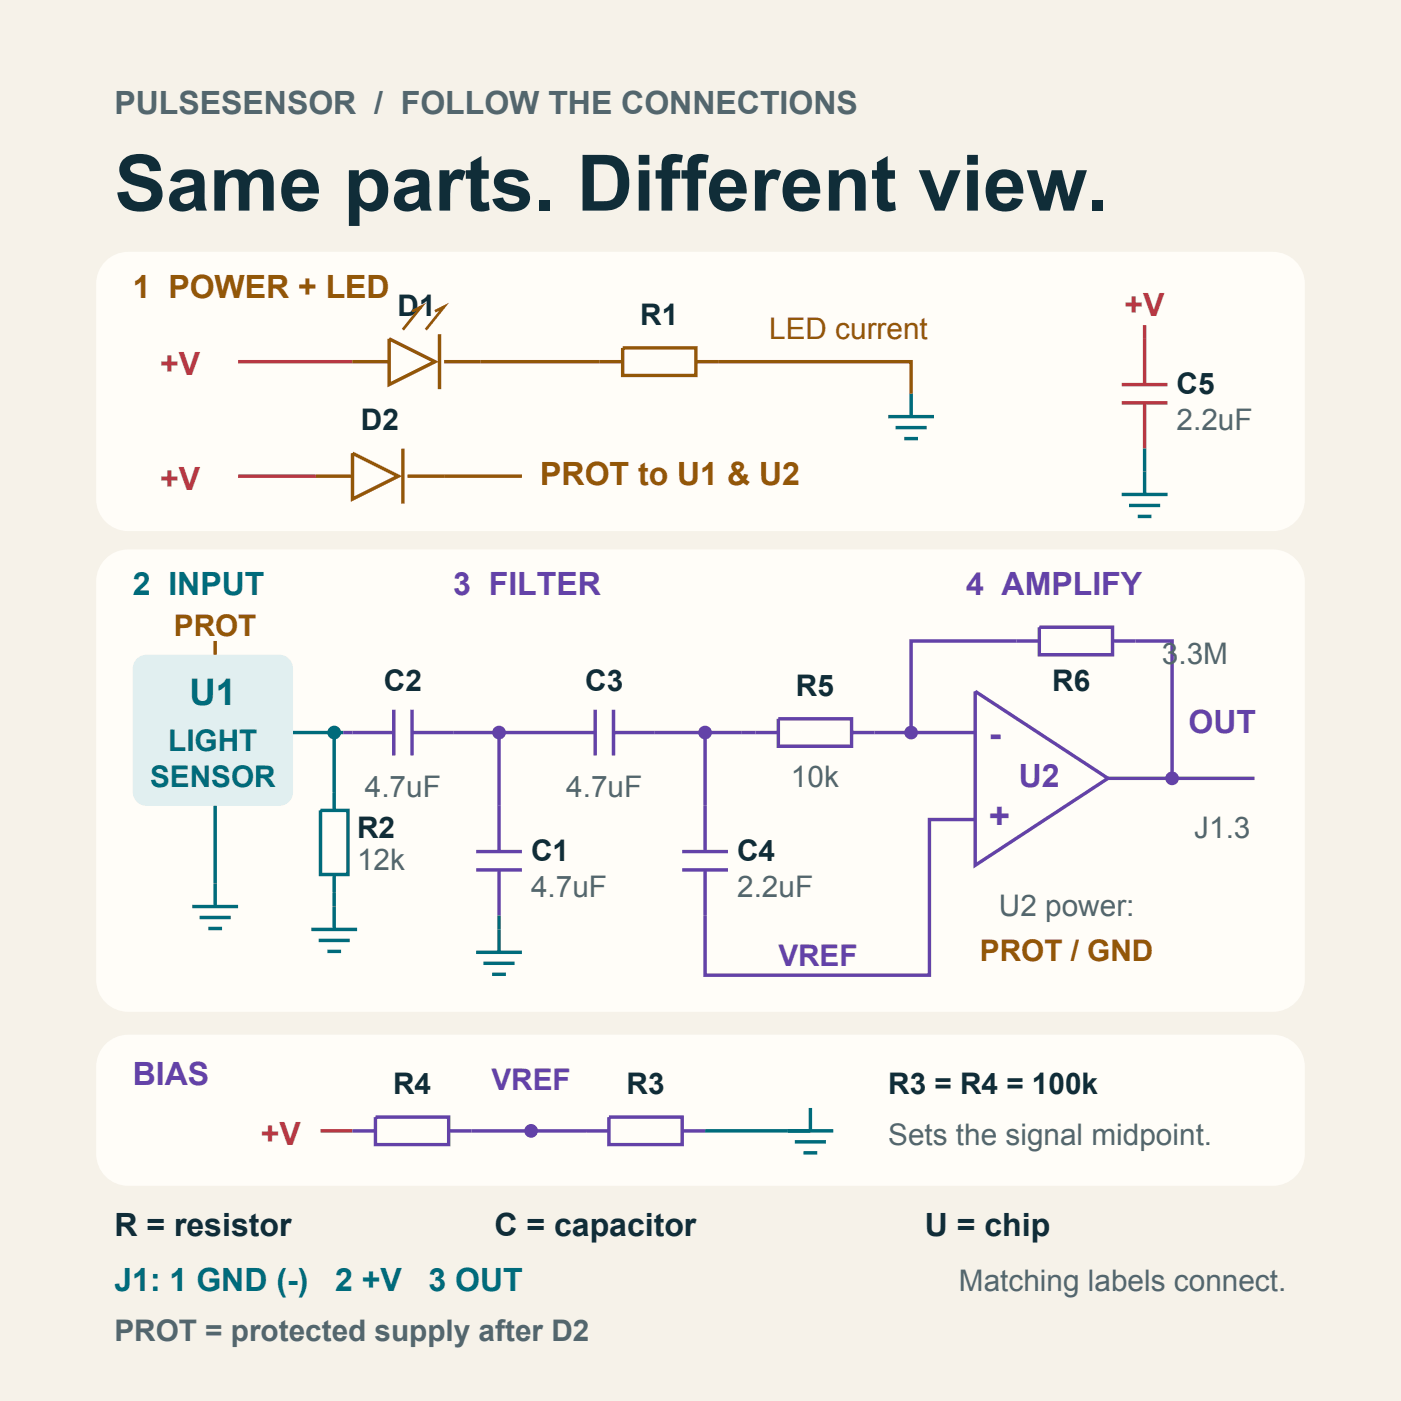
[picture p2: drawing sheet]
<svg xmlns="http://www.w3.org/2000/svg" width="108mm" height="108mm" viewBox="0 0 108 108" stroke-linecap="round" stroke-linejoin="round" font-family="sans-serif">
<path d="M0 0h107.9v107.9h-107.9z" fill-rule="evenodd" fill="#f6f2e9"/>
<path d="M8.3 19.9l.5-.2 .5-.2 .6-.1h88.2a2.47 2.47 0 0 1 2.4 2.5v16.6a2.47 2.47 0 0 1-2.4 2.4h-88.2a2.47 2.47 0 0 1-2.5-2.4v-16.6a2.46 2.46 0 0 1 .9-2z" fill-rule="evenodd" fill="#fffdf8"/>
<path d="M18.3 27.9h8.9M18.3 36.7h6M86.4 29.6h3.6M86.4 31h3.6M88.2 25v4.6M88.2 31v3.6" fill="none" stroke="#b73843" stroke-width=".26"/>
<path d="M24.3 36.7h2.9M27.2 34.9l3.5 1.8-3.5 1.8zM27.2 27.9h2.8M30 26.1l3.5 1.8-3.5 1.7zM31 34.6v4.2M31.4 36.7h8.8M33.9 25.8v4.2M34.2 27.9h13.8M48 26.8h5.6v2.1h-5.6zM53.6 27.9h16.6v2.4" fill="none" stroke="#925708" stroke-width=".26"/>
<path d="M31.7 24l.8-.4-1.5 1.8M33.5 24l.7-.4-1.4 1.8" fill="none" stroke="#925708" stroke-width=".21"/>
<path d="M68.4 32.1h3.6M69 32.9h2.4M69.7 33.8h1M70.2 30.3v1.8M86.4 38.1h3.6M87 38.9h2.4M87.7 39.8h1M88.2 34.6v3.5" fill="none" stroke="#006b7b" stroke-width=".26"/>
<path d="M8.3 42.9l.5-.3 .5-.2 .6-.1h88.2a2.47 2.47 0 0 1 2.4 2.5v30.7a2.47 2.47 0 0 1-2.4 2.5h-88.2a2.47 2.47 0 0 1-2.5-2.5v-30.7a2.46 2.46 0 0 1 .9-1.9z" fill-rule="evenodd" fill="#fffdf8"/>
<path d="M10.4 50.9l.6-.4 .3-.1h10.2a1.06 1.06 0 0 1 1.1 1.1v9.5a1.06 1.06 0 0 1-1.1 1.1h-10.2a1.06 1.06 0 0 1-1.1-1.1v-9.5z" fill-rule="evenodd" fill="#e1eff0"/>
<path d="M16.6 49.4v1" fill="none" stroke="#925708" stroke-width=".26"/>
<path d="M22.6 56.4h3.9M14.8 69.8h3.5M15.4 70.7h2.4M16.1 71.5h1M16.6 62.1v7.7" fill="none" stroke="#006b7b" stroke-width=".26"/>
<circle cx="25.8" cy="56.4" r=".53" fill="#006b7b"/>
<path d="M25.8 56.4v6M24 71.6h3.5M24.6 72.5h2.4M24.7 62.4h2.1v5h-2.1zM25.2 73.3h1.1M25.8 67.4v4.2" fill="none" stroke="#006b7b" stroke-width=".26"/>
<path d="M26.5 56.4h3.8M30.3 54.7v3.5M31.7 56.4h11M31.7 54.7v3.5" fill="none" stroke="#6342a8" stroke-width=".26"/>
<circle cx="38.5" cy="56.4" r=".53" fill="#6342a8"/>
<path d="M42.7 56.4h3.2M45.9 54.7v3.5M47.3 56.4h9.8M47.3 54.7v3.5" fill="none" stroke="#6342a8" stroke-width=".26"/>
<circle cx="54.3" cy="56.4" r=".53" fill="#6342a8"/>
<g fill="none" stroke="#6342a8" stroke-width=".26">
<path d="M38.5 56.4v9.2M54.3 56.4v9.2M57.1 56.4h2.9M60 55.4h5.6v2.1h-5.6zM65.6 56.4h9.5M75.1 53.3l10.3 6.7-10.3 6.7zM85.4 60h11.3M36.7 65.6h3.5M36.7 67h3.5M38.5 67v3.6M52.6 65.6h3.5M52.6 67h3.5"/>
<path d="M75.1 63.1h-3.5v12h-17.3v-8.1"/>
</g>
<path d="M36.7 73.4h3.5M37.3 74.2h2.4M37.9 75.1h1.1M38.5 70.6v2.8" fill="none" stroke="#006b7b" stroke-width=".26"/>
<circle cx="90.3" cy="60" r=".53" fill="#6342a8"/>
<path d="M80.1 48.3h5.6v2.1h-5.6zM80.1 49.4h-9.9v7M85.7 49.4h4.6v10.6" fill="none" stroke="#6342a8" stroke-width=".26"/>
<circle cx="70.2" cy="56.4" r=".53" fill="#6342a8"/>
<path d="M8.3 80.3l.5-.3 .5-.2 .6-.1h88.2a2.47 2.47 0 0 1 2.4 2.5v6.7a2.47 2.47 0 0 1-2.4 2.5h-88.2a2.47 2.47 0 0 1-2.5-2.5v-6.7a2.46 2.46 0 0 1 .9-1.9z" fill-rule="evenodd" fill="#fffdf8"/>
<path d="M24.7 87.1h2.5" fill="none" stroke="#b73843" stroke-width=".26"/>
<path d="M27.2 87.1h1.7M28.9 86.1h5.7v2.1h-5.7zM34.6 87.1h10.6" fill="none" stroke="#6342a8" stroke-width=".26"/>
<circle cx="40.9" cy="87.1" r=".53" fill="#6342a8"/>
<path d="M45.2 87.1h1.7M46.9 86.1h5.7v2.1h-5.7zM52.6 87.1h1.7" fill="none" stroke="#6342a8" stroke-width=".26"/>
<path d="M54.3 87.1h9.9M61.2 88h2.4M61.9 88.8h1.1M62.4 85.4v1.7" fill="none" stroke="#006b7b" stroke-width=".26"/>
<text font-size="6" fill="#102d38" x="8.8" y="16.2">Same parts. Different view.</text>
<text font-size="2.8" fill="#006b7b" x="14.6" y="54.3">U1</text>
<g font-size="2.8" fill="#6342a8">
<text x="76.2" y="57.5">-</text>
<text x="76.2" y="63.9">+</text>
</g>
<text font-size="2.5" fill="#53666d" x="8.8" y="8.8">PULSESENSOR / FOLLOW THE CONNECTIONS</text>
<g font-size="2.5" fill="#925708">
<text x="10.2" y="22.9">1 POWER + LED</text>
<text x="41.6" y="37.4">PROT to U1 &amp; U2</text>
</g>
<g font-size="2.5" fill="#b73843">
<text x="12.3" y="28.9">+V</text>
<text x="86.6" y="24.3">+V</text>
<text x="12.3" y="37.7">+V</text>
<text x="20.1" y="88.2">+V</text>
</g>
<g font-size="2.5" fill="#006b7b">
<text x="10.2" y="45.9">2 INPUT</text>
<text x="8.8" y="99.5">J1: 1 GND (-)</text>
<text x="25.8" y="99.5">2 +V</text>
<text x="33" y="99.5">3 OUT</text>
</g>
<g font-size="2.5" fill="#6342a8">
<text x="34.9" y="45.9">3 FILTER</text>
<text x="74.4" y="45.9">4 AMPLIFY</text>
<text x="91.6" y="56.4">OUT</text>
<text x="78.5" y="60.7">U2</text>
<text x="10.2" y="83.6">BIAS</text>
</g>
<g font-size="2.5" fill="#102d38">
<text x="8.8" y="95.2">R = resistor</text>
<text x="38.1" y="95.2">C = capacitor</text>
<text x="71.3" y="95.2">U = chip</text>
</g>
<g font-size="2.3" fill="#102d38">
<text x="30.6" y="24.3">D1</text>
<text x="49.3" y="25">R1</text>
<text x="27.8" y="33.2">D2</text>
<text x="90.7" y="30.3">C5</text>
<text x="29.6" y="53.3">C2</text>
<text x="45.1" y="53.3">C3</text>
<text x="61.3" y="53.6">R5</text>
<text x="81.1" y="53.3">R6</text>
<text x="27.5" y="64.6">R2</text>
<text x="40.9" y="66.3">C1</text>
<text x="56.8" y="66.3">C4</text>
<text x="30.3" y="84.3">R4</text>
<text x="48.3" y="84.3">R3</text>
<text x="68.4" y="84.3">R3 = R4 = 100k</text>
</g>
<g font-size="2.3" fill="#925708">
<text x="59.3" y="26.1">LED current</text>
<text x="13.4" y="49">PROT</text>
<text x="75.5" y="74.1">PROT / GND</text>
</g>
<g font-size="2.3" fill="#53666d">
<text x="90.7" y="33.2">2.2uF</text>
<text x="89.5" y="51.2">3.3M</text>
<text x="28.1" y="61.4">4.7uF</text>
<text x="43.6" y="61.4">4.7uF</text>
<text x="60.9" y="60.7">10k</text>
<text x="92" y="64.6">J1.3</text>
<text x="27.5" y="67">12k</text>
<text x="40.9" y="69.1">4.7uF</text>
<text x="56.8" y="69.1">2.2uF</text>
<text x="77" y="70.6">U2 power:</text>
<text x="68.4" y="88.2">Sets the signal midpoint.</text>
<text x="73.9" y="99.5">Matching labels connect.</text>
<text x="8.8" y="103.4">PROT = protected supply after D2</text>
</g>
<g font-size="2.3" fill="#006b7b">
<text x="13" y="57.9">LIGHT</text>
<text x="11.6" y="60.7">SENSOR</text>
</g>
<g font-size="2.3" fill="#6342a8">
<text x="60" y="74.4">VREF</text>
<text x="37.9" y="84">VREF</text>
</g>
</svg>
